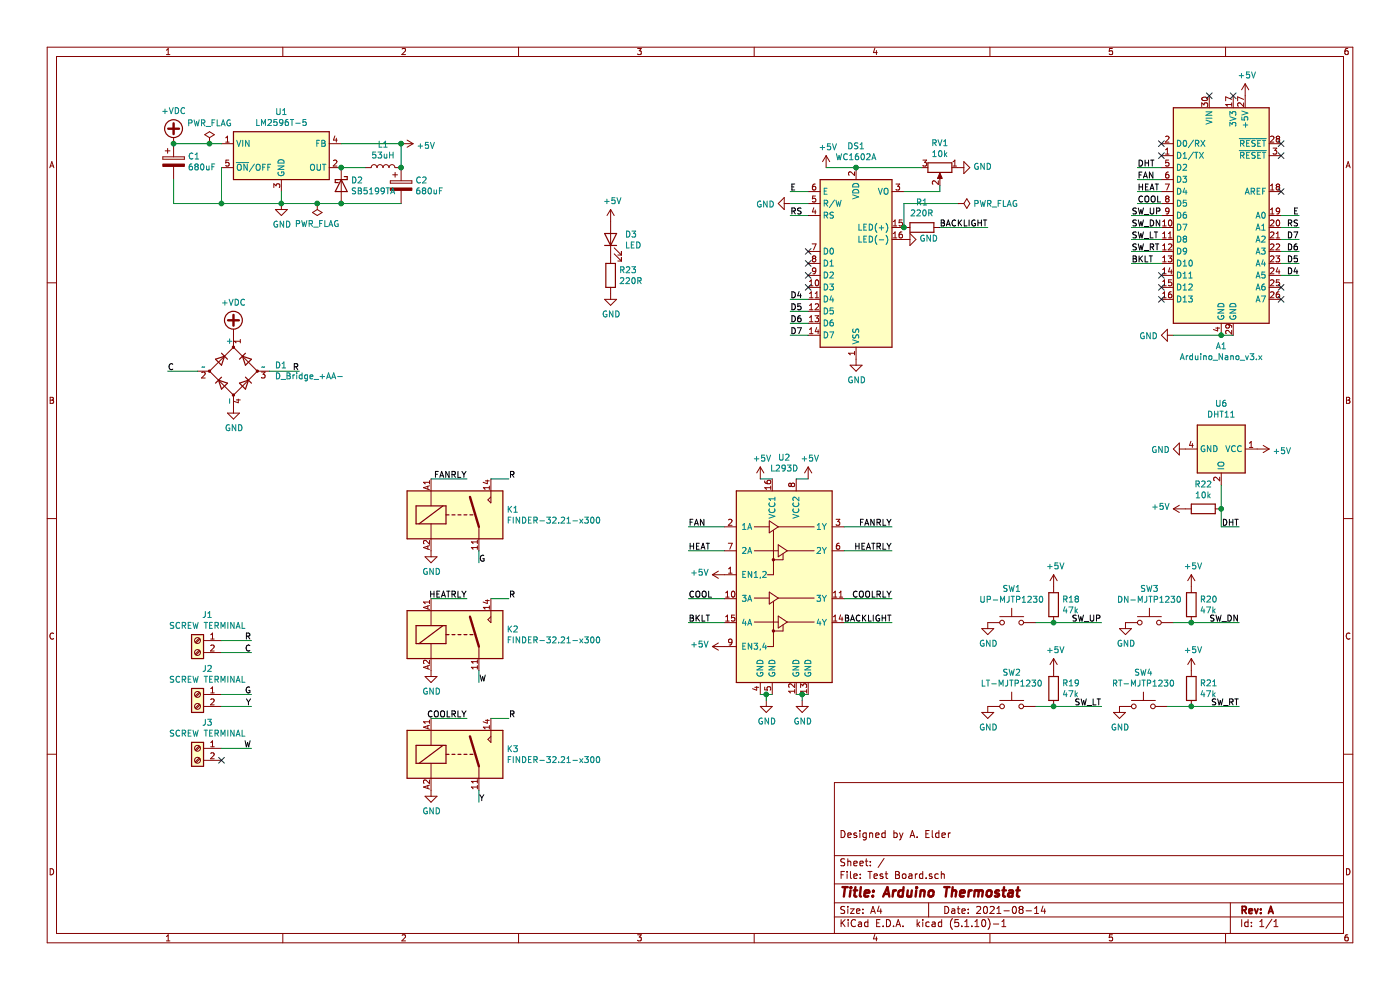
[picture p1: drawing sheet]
EESchema Schematic File Version 4
EELAYER 30 0
EELAYER END
$Descr A4 11693 8268
encoding utf-8
Sheet 1 1
Title "Arduino Thermostat"
Date "2021-08-14"
Rev "A"
Comp ""
Comment1 "Designed by A. Elder"
Comment2 ""
Comment3 ""
Comment4 ""
$EndDescr
$Comp
L Device:CP C1
U 1 1
P 1450 1350
F 0 "C1" H 1568 1396 50  0000 L CNN
F 1 "680uF" H 1568 1305 50  0000 L CNN
F 2 "Capacitor_THT:CP_Radial_D12.5mm_P5.00mm" H 1488 1200 50  0001 C CNN
F 3 "~" H 1450 1350 50  0001 C CNN
	1    1450 1350
	1    0    0    -1  
$EndComp
$Comp
L Device:CP C2
U 1 1
P 3350 1550
F 0 "C2" H 3468 1596 50  0000 L CNN
F 1 "680uF" H 3468 1505 50  0000 L CNN
F 2 "Capacitor_THT:CP_Radial_D12.5mm_P5.00mm" H 3388 1400 50  0001 C CNN
F 3 "~" H 3350 1550 50  0001 C CNN
	1    3350 1550
	1    0    0    -1  
$EndComp
$Comp
L Device:D_Schottky D2
U 1 1
P 2850 1550
F 0 "D2" V 2804 1630 50  0000 L CNN
F 1 "SB5199TA" V 2895 1630 50  0000 L CNN
F 2 "Diode_THT:D_DO-201_P15.24mm_Horizontal" H 2850 1550 50  0001 C CNN
F 3 "~" H 2850 1550 50  0001 C CNN
	1    2850 1550
	0    1    1    0   
$EndComp
$Comp
L Device:L L1
U 1 1
P 3200 1400
F 0 "L1" V 3390 1400 50  0000 C CNN
F 1 "53uH" V 3299 1400 50  0000 C CNN
F 2 "Inductor_THT:L_Toroid_Vertical_L21.6mm_W11.4mm_P7.62mm_Pulse_KM-3" H 3200 1400 50  0001 C CNN
F 3 "~" H 3200 1400 50  0001 C CNN
	1    3200 1400
	0    -1   -1   0   
$EndComp
Wire Wire Line
	2850 1700 2650 1700
Wire Wire Line
	2350 1700 2350 1600
Connection ~ 2850 1700
Wire Wire Line
	2350 1700 1850 1700
Wire Wire Line
	1850 1700 1850 1400
Connection ~ 2350 1700
Wire Wire Line
	1450 1500 1450 1700
Wire Wire Line
	3350 1200 3350 1400
Connection ~ 3350 1400
$Comp
L power:+5V #PWR0101
U 1 1
P 3350 1200
F 0 "#PWR0101" H 3350 1050 50  0001 C CNN
F 1 "+5V" V 3365 1328 50  0000 L CNN
F 2 "" H 3350 1200 50  0001 C CNN
F 3 "" H 3350 1200 50  0001 C CNN
	1    3350 1200
	0    1    1    0   
$EndComp
$Comp
L power:GND #PWR0102
U 1 1
P 2350 1700
F 0 "#PWR0102" H 2350 1450 50  0001 C CNN
F 1 "GND" H 2355 1527 50  0000 C CNN
F 2 "" H 2350 1700 50  0001 C CNN
F 3 "" H 2350 1700 50  0001 C CNN
	1    2350 1700
	1    0    0    -1  
$EndComp
$Comp
L power:+VDC #PWR0103
U 1 1
P 1450 1200
F 0 "#PWR0103" H 1450 1100 50  0001 C CNN
F 1 "+VDC" H 1450 1475 50  0000 C CNN
F 2 "" H 1450 1200 50  0001 C CNN
F 3 "" H 1450 1200 50  0001 C CNN
	1    1450 1200
	1    0    0    -1  
$EndComp
Connection ~ 1450 1200
$Comp
L power:+VDC #PWR0104
U 1 1
P 1950 2800
F 0 "#PWR0104" H 1950 2700 50  0001 C CNN
F 1 "+VDC" H 1950 3075 50  0000 C CNN
F 2 "" H 1950 2800 50  0001 C CNN
F 3 "" H 1950 2800 50  0001 C CNN
	1    1950 2800
	1    0    0    -1  
$EndComp
$Comp
L power:GND #PWR0105
U 1 1
P 1950 3400
F 0 "#PWR0105" H 1950 3150 50  0001 C CNN
F 1 "GND" H 1955 3227 50  0000 C CNN
F 2 "" H 1950 3400 50  0001 C CNN
F 3 "" H 1950 3400 50  0001 C CNN
	1    1950 3400
	1    0    0    -1  
$EndComp
Connection ~ 3350 1200
Wire Wire Line
	2850 1700 3350 1700
Wire Wire Line
	2850 1400 3050 1400
Wire Wire Line
	2850 1200 3350 1200
Wire Wire Line
	1450 1700 1850 1700
Connection ~ 1850 1700
Wire Wire Line
	1450 1200 1750 1200
$Comp
L Connector:Screw_Terminal_01x02 J1
U 1 1
P 1650 5350
F 0 "J1" H 1568 5567 50  0000 C CNN
F 1 "SCREW TERMINAL" H 1568 5476 50  0000 C CNN
F 2 "TerminalBlock_Phoenix:TerminalBlock_Phoenix_MKDS-1,5-2-5.08_1x02_P5.08mm_Horizontal" H 1650 5350 50  0001 C CNN
F 3 "~" H 1650 5350 50  0001 C CNN
	1    1650 5350
	-1   0    0    -1  
$EndComp
$Comp
L MCU_Module:Arduino_Nano_v3.x A1
U 1 1
P 10200 1800
F 0 "A1" H 10200 711 50  0000 C CNN
F 1 "Arduino_Nano_v3.x" H 10200 620 50  0000 C CNN
F 2 "Module:Arduino_Nano" H 10200 1800 50  0001 C CIN
F 3 "http://www.mouser.com/pdfdocs/Gravitech_Arduino_Nano3_0.pdf" H 10200 1800 50  0001 C CNN
	1    10200 1800
	1    0    0    -1  
$EndComp
$Comp
L power:+5V #PWR0106
U 1 1
P 10400 800
F 0 "#PWR0106" H 10400 650 50  0001 C CNN
F 1 "+5V" H 10415 973 50  0000 C CNN
F 2 "" H 10400 800 50  0001 C CNN
F 3 "" H 10400 800 50  0001 C CNN
	1    10400 800 
	1    0    0    -1  
$EndComp
Text Label 6600 1600 0    50   ~ 0
E
Text Label 6600 1800 0    50   ~ 0
RS
Text Label 6600 2500 0    50   ~ 0
D4
Text Label 6600 2600 0    50   ~ 0
D5
Text Label 6600 2700 0    50   ~ 0
D6
Text Label 6600 2800 0    50   ~ 0
D7
Wire Wire Line
	6750 2500 6600 2500
Wire Wire Line
	6750 2600 6600 2600
Wire Wire Line
	6750 2700 6600 2700
Wire Wire Line
	6750 2800 6600 2800
Wire Wire Line
	6750 1800 6600 1800
Wire Wire Line
	6750 1600 6600 1600
$Comp
L power:GND #PWR0112
U 1 1
P 7150 3000
F 0 "#PWR0112" H 7150 2750 50  0001 C CNN
F 1 "GND" H 7155 2827 50  0000 C CNN
F 2 "" H 7150 3000 50  0001 C CNN
F 3 "" H 7150 3000 50  0001 C CNN
	1    7150 3000
	1    0    0    -1  
$EndComp
$Comp
L power:+5V #PWR0113
U 1 1
P 6900 1400
F 0 "#PWR0113" H 6900 1250 50  0001 C CNN
F 1 "+5V" H 6915 1573 50  0000 C CNN
F 2 "" H 6900 1400 50  0001 C CNN
F 3 "" H 6900 1400 50  0001 C CNN
	1    6900 1400
	1    0    0    -1  
$EndComp
$Comp
L Device:R_POT RV1
U 1 1
P 7850 1400
F 0 "RV1" V 7643 1400 50  0000 C CNN
F 1 "10k" V 7734 1400 50  0000 C CNN
F 2 "Potentiometer_THT:Potentiometer_Bourns_3266Y_Vertical" H 7850 1400 50  0001 C CNN
F 3 "~" H 7850 1400 50  0001 C CNN
	1    7850 1400
	0    1    1    0   
$EndComp
Wire Wire Line
	7550 1600 7850 1600
Wire Wire Line
	7850 1600 7850 1550
$Comp
L power:GND #PWR0115
U 1 1
P 8000 1400
F 0 "#PWR0115" H 8000 1150 50  0001 C CNN
F 1 "GND" V 8005 1272 50  0000 R CNN
F 2 "" H 8000 1400 50  0001 C CNN
F 3 "" H 8000 1400 50  0001 C CNN
	1    8000 1400
	0    -1   -1   0   
$EndComp
$Comp
L Sensor:DHT11 U6
U 1 1
P 10200 3750
F 0 "U6" V 9819 3750 50  0000 C CNN
F 1 "DHT11" V 9910 3750 50  0000 C CNN
F 2 "Sensor:Aosong_DHT11_5.5x12.0_P2.54mm" H 10200 3350 50  0001 C CNN
F 3 "http://akizukidenshi.com/download/ds/aosong/DHT11.pdf" H 10350 4000 50  0001 C CNN
	1    10200 3750
	0    1    1    0   
$EndComp
$Comp
L power:+5V #PWR0117
U 1 1
P 10500 3750
F 0 "#PWR0117" H 10500 3600 50  0001 C CNN
F 1 "+5V" V 10515 3878 50  0000 L CNN
F 2 "" H 10500 3750 50  0001 C CNN
F 3 "" H 10500 3750 50  0001 C CNN
	1    10500 3750
	0    1    1    0   
$EndComp
$Comp
L power:GND #PWR0118
U 1 1
P 9900 3750
F 0 "#PWR0118" H 9900 3500 50  0001 C CNN
F 1 "GND" V 9905 3622 50  0000 R CNN
F 2 "" H 9900 3750 50  0001 C CNN
F 3 "" H 9900 3750 50  0001 C CNN
	1    9900 3750
	0    1    1    0   
$EndComp
$Comp
L Device:R R22
U 1 1
P 10050 4250
F 0 "R22" V 9843 4250 50  0000 C CNN
F 1 "10k" V 9934 4250 50  0000 C CNN
F 2 "Resistor_THT:R_Axial_DIN0207_L6.3mm_D2.5mm_P7.62mm_Horizontal" V 9980 4250 50  0001 C CNN
F 3 "~" H 10050 4250 50  0001 C CNN
	1    10050 4250
	0    1    1    0   
$EndComp
$Comp
L power:+5V #PWR0119
U 1 1
P 9900 4250
F 0 "#PWR0119" H 9900 4100 50  0001 C CNN
F 1 "+5V" V 9915 4378 50  0000 L CNN
F 2 "" H 9900 4250 50  0001 C CNN
F 3 "" H 9900 4250 50  0001 C CNN
	1    9900 4250
	0    -1   -1   0   
$EndComp
Wire Wire Line
	10200 4050 10200 4250
Text Label 9500 1400 0    50   ~ 0
DHT
Wire Wire Line
	9700 1400 9500 1400
Text Label 10350 4400 2    50   ~ 0
DHT
Wire Wire Line
	10200 4250 10200 4400
Connection ~ 10200 4250
Wire Wire Line
	10200 4400 10350 4400
Wire Wire Line
	10300 2800 10200 2800
Wire Wire Line
	10200 2800 9800 2800
Connection ~ 10200 2800
$Comp
L power:GND #PWR0120
U 1 1
P 9800 2800
F 0 "#PWR0120" H 9800 2550 50  0001 C CNN
F 1 "GND" V 9805 2672 50  0000 R CNN
F 2 "" H 9800 2800 50  0001 C CNN
F 3 "" H 9800 2800 50  0001 C CNN
	1    9800 2800
	0    1    1    0   
$EndComp
Text Label 9500 1500 0    50   ~ 0
FAN
Text Label 9500 1600 0    50   ~ 0
HEAT
Text Label 9500 1700 0    50   ~ 0
COOL
Wire Wire Line
	9700 1700 9500 1700
Wire Wire Line
	9700 1600 9500 1600
Wire Wire Line
	9700 1500 9500 1500
Text Label 2100 5800 2    50   ~ 0
G
Text Label 2100 5900 2    50   ~ 0
Y
Text Label 2100 6250 2    50   ~ 0
W
Wire Wire Line
	1850 5800 2100 5800
Wire Wire Line
	1850 5900 2100 5900
Wire Wire Line
	1850 6250 2100 6250
Text Label 2100 5450 2    50   ~ 0
C
Text Label 2100 5350 2    50   ~ 0
R
$Comp
L Switch:SW_Push SW3
U 1 1
P 9600 5200
F 0 "SW3" H 9600 5485 50  0000 C CNN
F 1 "DN-MJTP1230" H 9600 5394 50  0000 C CNN
F 2 "Button_Switch_THT:SW_PUSH_6mm" H 9600 5400 50  0001 C CNN
F 3 "~" H 9600 5400 50  0001 C CNN
	1    9600 5200
	1    0    0    -1  
$EndComp
$Comp
L Device:R R20
U 1 1
P 9950 5050
F 0 "R20" H 10020 5096 50  0000 L CNN
F 1 "47k" H 10020 5005 50  0000 L CNN
F 2 "Resistor_THT:R_Axial_DIN0207_L6.3mm_D2.5mm_P7.62mm_Horizontal" V 9880 5050 50  0001 C CNN
F 3 "~" H 9950 5050 50  0001 C CNN
	1    9950 5050
	1    0    0    -1  
$EndComp
$Comp
L power:GND #PWR0124
U 1 1
P 9400 5200
F 0 "#PWR0124" H 9400 4950 50  0001 C CNN
F 1 "GND" H 9405 5027 50  0000 C CNN
F 2 "" H 9400 5200 50  0001 C CNN
F 3 "" H 9400 5200 50  0001 C CNN
	1    9400 5200
	1    0    0    -1  
$EndComp
$Comp
L power:+5V #PWR0125
U 1 1
P 9950 4900
F 0 "#PWR0125" H 9950 4750 50  0001 C CNN
F 1 "+5V" H 9965 5073 50  0000 C CNN
F 2 "" H 9950 4900 50  0001 C CNN
F 3 "" H 9950 4900 50  0001 C CNN
	1    9950 4900
	1    0    0    -1  
$EndComp
Text Label 10350 5200 2    50   ~ 0
SW_DN
Wire Wire Line
	9950 5200 10350 5200
$Comp
L Device:R R18
U 1 1
P 8800 5050
F 0 "R18" H 8870 5096 50  0000 L CNN
F 1 "47k" H 8870 5005 50  0000 L CNN
F 2 "Resistor_THT:R_Axial_DIN0207_L6.3mm_D2.5mm_P7.62mm_Horizontal" V 8730 5050 50  0001 C CNN
F 3 "~" H 8800 5050 50  0001 C CNN
	1    8800 5050
	1    0    0    -1  
$EndComp
$Comp
L power:GND #PWR0126
U 1 1
P 8250 5200
F 0 "#PWR0126" H 8250 4950 50  0001 C CNN
F 1 "GND" H 8255 5027 50  0000 C CNN
F 2 "" H 8250 5200 50  0001 C CNN
F 3 "" H 8250 5200 50  0001 C CNN
	1    8250 5200
	1    0    0    -1  
$EndComp
$Comp
L power:+5V #PWR0127
U 1 1
P 8800 4900
F 0 "#PWR0127" H 8800 4750 50  0001 C CNN
F 1 "+5V" H 8815 5073 50  0000 C CNN
F 2 "" H 8800 4900 50  0001 C CNN
F 3 "" H 8800 4900 50  0001 C CNN
	1    8800 4900
	1    0    0    -1  
$EndComp
Text Label 9200 5200 2    50   ~ 0
SW_UP
Wire Wire Line
	8800 5200 9200 5200
$Comp
L Switch:SW_Push SW2
U 1 1
P 8450 5900
F 0 "SW2" H 8450 6185 50  0000 C CNN
F 1 "LT-MJTP1230" H 8450 6094 50  0000 C CNN
F 2 "Button_Switch_THT:SW_PUSH_6mm" H 8450 6100 50  0001 C CNN
F 3 "~" H 8450 6100 50  0001 C CNN
	1    8450 5900
	1    0    0    -1  
$EndComp
$Comp
L Device:R R19
U 1 1
P 8800 5750
F 0 "R19" H 8870 5796 50  0000 L CNN
F 1 "47k" H 8870 5705 50  0000 L CNN
F 2 "Resistor_THT:R_Axial_DIN0207_L6.3mm_D2.5mm_P7.62mm_Horizontal" V 8730 5750 50  0001 C CNN
F 3 "~" H 8800 5750 50  0001 C CNN
	1    8800 5750
	1    0    0    -1  
$EndComp
$Comp
L power:GND #PWR0128
U 1 1
P 8250 5900
F 0 "#PWR0128" H 8250 5650 50  0001 C CNN
F 1 "GND" H 8255 5727 50  0000 C CNN
F 2 "" H 8250 5900 50  0001 C CNN
F 3 "" H 8250 5900 50  0001 C CNN
	1    8250 5900
	1    0    0    -1  
$EndComp
$Comp
L power:+5V #PWR0129
U 1 1
P 8800 5600
F 0 "#PWR0129" H 8800 5450 50  0001 C CNN
F 1 "+5V" H 8815 5773 50  0000 C CNN
F 2 "" H 8800 5600 50  0001 C CNN
F 3 "" H 8800 5600 50  0001 C CNN
	1    8800 5600
	1    0    0    -1  
$EndComp
Text Label 9200 5900 2    50   ~ 0
SW_LT
Wire Wire Line
	8800 5900 9200 5900
$Comp
L Switch:SW_Push SW4
U 1 1
P 9550 5900
F 0 "SW4" H 9550 6185 50  0000 C CNN
F 1 "RT-MJTP1230" H 9550 6094 50  0000 C CNN
F 2 "Button_Switch_THT:SW_PUSH_6mm" H 9550 6100 50  0001 C CNN
F 3 "~" H 9550 6100 50  0001 C CNN
	1    9550 5900
	1    0    0    -1  
$EndComp
$Comp
L Device:R R21
U 1 1
P 9950 5750
F 0 "R21" H 10020 5796 50  0000 L CNN
F 1 "47k" H 10020 5705 50  0000 L CNN
F 2 "Resistor_THT:R_Axial_DIN0207_L6.3mm_D2.5mm_P7.62mm_Horizontal" V 9880 5750 50  0001 C CNN
F 3 "~" H 9950 5750 50  0001 C CNN
	1    9950 5750
	1    0    0    -1  
$EndComp
$Comp
L power:GND #PWR0130
U 1 1
P 9350 5900
F 0 "#PWR0130" H 9350 5650 50  0001 C CNN
F 1 "GND" H 9355 5727 50  0000 C CNN
F 2 "" H 9350 5900 50  0001 C CNN
F 3 "" H 9350 5900 50  0001 C CNN
	1    9350 5900
	1    0    0    -1  
$EndComp
$Comp
L power:+5V #PWR0131
U 1 1
P 9950 5600
F 0 "#PWR0131" H 9950 5450 50  0001 C CNN
F 1 "+5V" H 9965 5773 50  0000 C CNN
F 2 "" H 9950 5600 50  0001 C CNN
F 3 "" H 9950 5600 50  0001 C CNN
	1    9950 5600
	1    0    0    -1  
$EndComp
Text Label 10350 5900 2    50   ~ 0
SW_RT
Wire Wire Line
	9950 5900 10350 5900
Text Label 9450 1800 0    50   ~ 0
SW_UP
Text Label 9450 1900 0    50   ~ 0
SW_DN
Text Label 9450 2000 0    50   ~ 0
SW_LT
Text Label 9450 2100 0    50   ~ 0
SW_RT
Wire Wire Line
	9700 2100 9450 2100
Wire Wire Line
	9700 2000 9450 2000
Wire Wire Line
	9700 1900 9450 1900
Wire Wire Line
	9700 1800 9450 1800
NoConn ~ 10700 1600
NoConn ~ 10700 1300
NoConn ~ 10700 1200
NoConn ~ 9700 2500
NoConn ~ 9700 2400
NoConn ~ 9700 2300
NoConn ~ 9700 1300
NoConn ~ 9700 1200
NoConn ~ 10300 800 
NoConn ~ 10100 800 
NoConn ~ 6750 2400
NoConn ~ 6750 2300
NoConn ~ 6750 2200
NoConn ~ 6750 2100
$Comp
L power:PWR_FLAG #FLG0102
U 1 1
P 2650 1700
F 0 "#FLG0102" H 2650 1775 50  0001 C CNN
F 1 "PWR_FLAG" H 2650 1873 50  0000 C CNN
F 2 "" H 2650 1700 50  0001 C CNN
F 3 "~" H 2650 1700 50  0001 C CNN
	1    2650 1700
	-1   0    0    1   
$EndComp
Connection ~ 2650 1700
Wire Wire Line
	2650 1700 2350 1700
$Comp
L power:PWR_FLAG #FLG0103
U 1 1
P 1750 1200
F 0 "#FLG0103" H 1750 1275 50  0001 C CNN
F 1 "PWR_FLAG" H 1750 1373 50  0000 C CNN
F 2 "" H 1750 1200 50  0001 C CNN
F 3 "~" H 1750 1200 50  0001 C CNN
	1    1750 1200
	1    0    0    -1  
$EndComp
Connection ~ 1750 1200
Wire Wire Line
	1750 1200 1850 1200
Wire Wire Line
	1850 5350 2100 5350
Wire Wire Line
	1850 5450 2100 5450
Text Label 1400 3100 0    50   ~ 0
C
Text Label 2500 3100 2    50   ~ 0
R
Wire Wire Line
	2250 3100 2500 3100
Wire Wire Line
	1400 3100 1650 3100
$Comp
L Switch:SW_Push SW1
U 1 1
P 8450 5200
F 0 "SW1" H 8450 5485 50  0000 C CNN
F 1 "UP-MJTP1230" H 8450 5394 50  0000 C CNN
F 2 "Button_Switch_THT:SW_PUSH_6mm" H 8450 5400 50  0001 C CNN
F 3 "~" H 8450 5400 50  0001 C CNN
	1    8450 5200
	1    0    0    -1  
$EndComp
Wire Wire Line
	8650 5200 8800 5200
Connection ~ 8800 5200
Wire Wire Line
	8800 5900 8650 5900
Connection ~ 8800 5900
Wire Wire Line
	9800 5200 9950 5200
Connection ~ 9950 5200
Wire Wire Line
	9750 5900 9950 5900
Connection ~ 9950 5900
$Comp
L Device:LED D3
U 1 1
P 5100 2000
F 0 "D3" V 5139 1882 50  0000 R CNN
F 1 "LED" V 5048 1882 50  0000 R CNN
F 2 "LED_THT:LED_D5.0mm" H 5100 2000 50  0001 C CNN
F 3 "~" H 5100 2000 50  0001 C CNN
	1    5100 2000
	0    -1   -1   0   
$EndComp
$Comp
L power:+5V #PWR0132
U 1 1
P 5100 1850
F 0 "#PWR0132" H 5100 1700 50  0001 C CNN
F 1 "+5V" H 5115 2023 50  0000 C CNN
F 2 "" H 5100 1850 50  0001 C CNN
F 3 "" H 5100 1850 50  0001 C CNN
	1    5100 1850
	1    0    0    -1  
$EndComp
$Comp
L Device:R R23
U 1 1
P 5100 2300
F 0 "R23" H 5170 2346 50  0000 L CNN
F 1 "220R" H 5170 2255 50  0000 L CNN
F 2 "Resistor_THT:R_Axial_DIN0207_L6.3mm_D2.5mm_P7.62mm_Horizontal" V 5030 2300 50  0001 C CNN
F 3 "~" H 5100 2300 50  0001 C CNN
	1    5100 2300
	1    0    0    -1  
$EndComp
$Comp
L power:GND #PWR0133
U 1 1
P 5100 2450
F 0 "#PWR0133" H 5100 2200 50  0001 C CNN
F 1 "GND" H 5105 2277 50  0000 C CNN
F 2 "" H 5100 2450 50  0001 C CNN
F 3 "" H 5100 2450 50  0001 C CNN
	1    5100 2450
	1    0    0    -1  
$EndComp
$Comp
L Regulator_Switching:LM2596T-5 U1
U 1 1
P 2350 1300
F 0 "U1" H 2350 1667 50  0000 C CNN
F 1 "LM2596T-5" H 2350 1576 50  0000 C CNN
F 2 "Package_TO_SOT_THT:TO-220-5_P3.4x3.7mm_StaggerOdd_Lead3.8mm_Vertical" H 2400 1050 50  0001 L CIN
F 3 "http://www.ti.com/lit/ds/symlink/lm2596.pdf" H 2350 1300 50  0001 C CNN
	1    2350 1300
	1    0    0    -1  
$EndComp
Connection ~ 2850 1400
$Comp
L Driver_Motor:L293D U2
U 1 1
P 6550 5000
F 0 "U2" H 6550 6181 50  0000 C CNN
F 1 "L293D" H 6550 6090 50  0000 C CNN
F 2 "Package_DIP:DIP-16_W7.62mm" H 6800 4250 50  0001 L CNN
F 3 "http://www.ti.com/lit/ds/symlink/l293.pdf" H 6250 5700 50  0001 C CNN
	1    6550 5000
	1    0    0    -1  
$EndComp
$Comp
L power:+5V #PWR0107
U 1 1
P 6750 4000
F 0 "#PWR0107" H 6750 3850 50  0001 C CNN
F 1 "+5V" H 6765 4173 50  0000 C CNN
F 2 "" H 6750 4000 50  0001 C CNN
F 3 "" H 6750 4000 50  0001 C CNN
	1    6750 4000
	1    0    0    -1  
$EndComp
$Comp
L power:+5V #PWR0108
U 1 1
P 6350 4000
F 0 "#PWR0108" H 6350 3850 50  0001 C CNN
F 1 "+5V" H 6365 4173 50  0000 C CNN
F 2 "" H 6350 4000 50  0001 C CNN
F 3 "" H 6350 4000 50  0001 C CNN
	1    6350 4000
	1    0    0    -1  
$EndComp
Wire Wire Line
	6650 4000 6750 4000
Wire Wire Line
	6350 4000 6450 4000
$Comp
L power:GND #PWR0109
U 1 1
P 6400 5850
F 0 "#PWR0109" H 6400 5600 50  0001 C CNN
F 1 "GND" H 6405 5677 50  0000 C CNN
F 2 "" H 6400 5850 50  0001 C CNN
F 3 "" H 6400 5850 50  0001 C CNN
	1    6400 5850
	1    0    0    -1  
$EndComp
$Comp
L power:GND #PWR0110
U 1 1
P 6700 5850
F 0 "#PWR0110" H 6700 5600 50  0001 C CNN
F 1 "GND" H 6705 5677 50  0000 C CNN
F 2 "" H 6700 5850 50  0001 C CNN
F 3 "" H 6700 5850 50  0001 C CNN
	1    6700 5850
	1    0    0    -1  
$EndComp
Wire Wire Line
	6650 5800 6700 5800
Wire Wire Line
	6700 5800 6700 5850
Wire Wire Line
	6750 5800 6700 5800
Connection ~ 6700 5800
Wire Wire Line
	6450 5800 6400 5800
Wire Wire Line
	6400 5800 6400 5850
Wire Wire Line
	6350 5800 6400 5800
Connection ~ 6400 5800
$Comp
L power:+5V #PWR0111
U 1 1
P 6050 5400
F 0 "#PWR0111" H 6050 5250 50  0001 C CNN
F 1 "+5V" V 6065 5528 50  0000 L CNN
F 2 "" H 6050 5400 50  0001 C CNN
F 3 "" H 6050 5400 50  0001 C CNN
	1    6050 5400
	0    -1   -1   0   
$EndComp
$Comp
L power:+5V #PWR0114
U 1 1
P 6050 4800
F 0 "#PWR0114" H 6050 4650 50  0001 C CNN
F 1 "+5V" V 6065 4928 50  0000 L CNN
F 2 "" H 6050 4800 50  0001 C CNN
F 3 "" H 6050 4800 50  0001 C CNN
	1    6050 4800
	0    -1   -1   0   
$EndComp
Text Label 5750 4400 0    50   ~ 0
FAN
Text Label 5750 4600 0    50   ~ 0
HEAT
Text Label 5750 5000 0    50   ~ 0
COOL
Wire Wire Line
	6050 5000 5750 5000
Wire Wire Line
	6050 4600 5750 4600
Wire Wire Line
	6050 4400 5750 4400
Text Label 5750 5200 0    50   ~ 0
BKLT
Wire Wire Line
	6050 5200 5750 5200
Connection ~ 7150 1400
Wire Wire Line
	7150 1400 7700 1400
Wire Wire Line
	7150 1400 6900 1400
$Comp
L Display_Character:WC1602A DS1
U 1 1
P 7150 2200
F 0 "DS1" H 7150 3181 50  0000 C CNN
F 1 "WC1602A" H 7150 3090 50  0000 C CNN
F 2 "Display:WC1602A" H 7150 1300 50  0001 C CIN
F 3 "http://www.wincomlcd.com/pdf/WC1602A-SFYLYHTC06.pdf" H 7850 2200 50  0001 C CNN
	1    7150 2200
	1    0    0    -1  
$EndComp
$Comp
L power:GND #PWR0116
U 1 1
P 7550 2000
F 0 "#PWR0116" H 7550 1750 50  0001 C CNN
F 1 "GND" V 7555 1872 50  0000 R CNN
F 2 "" H 7550 2000 50  0001 C CNN
F 3 "" H 7550 2000 50  0001 C CNN
	1    7550 2000
	0    -1   -1   0   
$EndComp
Text Label 8250 1900 2    50   ~ 0
BACKLIGHT
Wire Wire Line
	7850 1900 8250 1900
Text Label 7450 5200 2    50   ~ 0
BACKLIGHT
Wire Wire Line
	7050 5200 7450 5200
Text Label 10850 1800 2    50   ~ 0
E
Text Label 10850 1900 2    50   ~ 0
RS
Text Label 10850 2000 2    50   ~ 0
D7
Text Label 10850 2100 2    50   ~ 0
D6
Text Label 10850 2200 2    50   ~ 0
D5
Text Label 10850 2300 2    50   ~ 0
D4
Wire Wire Line
	10700 1800 10850 1800
Wire Wire Line
	10700 1900 10850 1900
Wire Wire Line
	10700 2000 10850 2000
Wire Wire Line
	10700 2100 10850 2100
Wire Wire Line
	10700 2200 10850 2200
Wire Wire Line
	10700 2300 10850 2300
$Comp
L power:GND #PWR0121
U 1 1
P 6600 1700
F 0 "#PWR0121" H 6600 1450 50  0001 C CNN
F 1 "GND" V 6605 1572 50  0000 R CNN
F 2 "" H 6600 1700 50  0001 C CNN
F 3 "" H 6600 1700 50  0001 C CNN
	1    6600 1700
	0    1    1    0   
$EndComp
Wire Wire Line
	6750 1700 6600 1700
$Comp
L Device:R R1
U 1 1
P 7700 1900
F 0 "R1" V 7907 1900 50  0000 C CNN
F 1 "220R" V 7816 1900 50  0000 C CNN
F 2 "Resistor_THT:R_Axial_DIN0207_L6.3mm_D2.5mm_P7.62mm_Horizontal" V 7630 1900 50  0001 C CNN
F 3 "~" H 7700 1900 50  0001 C CNN
	1    7700 1900
	0    -1   -1   0   
$EndComp
$Comp
L Relay:FINDER-32.21-x300 K1
U 1 1
P 3800 4300
F 0 "K1" H 4230 4346 50  0000 L CNN
F 1 "FINDER-32.21-x300" H 4230 4255 50  0000 L CNN
F 2 "Relay_THT:Relay_SPST_Finder_32.21-x300" H 5070 4270 50  0001 C CNN
F 3 "http://gfinder.findernet.com/assets/Series/355/S32EN.pdf" H 3800 4300 50  0001 C CNN
	1    3800 4300
	1    0    0    -1  
$EndComp
$Comp
L Relay:FINDER-32.21-x300 K3
U 1 1
P 3800 6300
F 0 "K3" H 4230 6346 50  0000 L CNN
F 1 "FINDER-32.21-x300" H 4230 6255 50  0000 L CNN
F 2 "Relay_THT:Relay_SPST_Finder_32.21-x300" H 5070 6270 50  0001 C CNN
F 3 "http://gfinder.findernet.com/assets/Series/355/S32EN.pdf" H 3800 6300 50  0001 C CNN
	1    3800 6300
	1    0    0    -1  
$EndComp
$Comp
L Relay:FINDER-32.21-x300 K2
U 1 1
P 3800 5300
F 0 "K2" H 4230 5346 50  0000 L CNN
F 1 "FINDER-32.21-x300" H 4230 5255 50  0000 L CNN
F 2 "Relay_THT:Relay_SPST_Finder_32.21-x300" H 5070 5270 50  0001 C CNN
F 3 "http://gfinder.findernet.com/assets/Series/355/S32EN.pdf" H 3800 5300 50  0001 C CNN
	1    3800 5300
	1    0    0    -1  
$EndComp
Text Label 4250 4000 0    50   ~ 0
R
Text Label 4250 5000 0    50   ~ 0
R
Text Label 4250 6000 0    50   ~ 0
R
Wire Wire Line
	4100 6000 4250 6000
Wire Wire Line
	4100 5000 4250 5000
Wire Wire Line
	4100 4000 4250 4000
$Comp
L power:GND #PWR03
U 1 1
P 3600 6600
F 0 "#PWR03" H 3600 6350 50  0001 C CNN
F 1 "GND" H 3605 6427 50  0000 C CNN
F 2 "" H 3600 6600 50  0001 C CNN
F 3 "" H 3600 6600 50  0001 C CNN
	1    3600 6600
	1    0    0    -1  
$EndComp
$Comp
L power:GND #PWR02
U 1 1
P 3600 5600
F 0 "#PWR02" H 3600 5350 50  0001 C CNN
F 1 "GND" H 3605 5427 50  0000 C CNN
F 2 "" H 3600 5600 50  0001 C CNN
F 3 "" H 3600 5600 50  0001 C CNN
	1    3600 5600
	1    0    0    -1  
$EndComp
$Comp
L power:GND #PWR01
U 1 1
P 3600 4600
F 0 "#PWR01" H 3600 4350 50  0001 C CNN
F 1 "GND" H 3605 4427 50  0000 C CNN
F 2 "" H 3600 4600 50  0001 C CNN
F 3 "" H 3600 4600 50  0001 C CNN
	1    3600 4600
	1    0    0    -1  
$EndComp
Text Label 3900 4000 2    50   ~ 0
FANRLY
Text Label 3900 5000 2    50   ~ 0
HEATRLY
Text Label 3900 6000 2    50   ~ 0
COOLRLY
Text Label 7450 5000 2    50   ~ 0
COOLRLY
Text Label 7450 4600 2    50   ~ 0
HEATRLY
Text Label 7450 4400 2    50   ~ 0
FANRLY
Wire Wire Line
	7050 5000 7450 5000
Wire Wire Line
	7050 4600 7450 4600
Wire Wire Line
	7050 4400 7450 4400
Wire Wire Line
	3600 4000 3900 4000
Wire Wire Line
	3600 5000 3900 5000
Wire Wire Line
	3600 6000 3900 6000
Text Label 4000 6700 0    50   ~ 0
Y
Wire Wire Line
	4000 6600 4000 6700
Wire Wire Line
	4000 5700 4000 5600
Text Label 4000 5700 0    50   ~ 0
W
Text Label 4000 4700 0    50   ~ 0
G
Wire Wire Line
	4000 4600 4000 4700
$Comp
L Connector:Screw_Terminal_01x02 J2
U 1 1
P 1650 5800
F 0 "J2" H 1568 6017 50  0000 C CNN
F 1 "SCREW TERMINAL" H 1568 5926 50  0000 C CNN
F 2 "TerminalBlock_Phoenix:TerminalBlock_Phoenix_MKDS-1,5-2-5.08_1x02_P5.08mm_Horizontal" H 1650 5800 50  0001 C CNN
F 3 "~" H 1650 5800 50  0001 C CNN
	1    1650 5800
	-1   0    0    -1  
$EndComp
$Comp
L Connector:Screw_Terminal_01x02 J3
U 1 1
P 1650 6250
F 0 "J3" H 1568 6467 50  0000 C CNN
F 1 "SCREW TERMINAL" H 1568 6376 50  0000 C CNN
F 2 "TerminalBlock_Phoenix:TerminalBlock_Phoenix_MKDS-1,5-2-5.08_1x02_P5.08mm_Horizontal" H 1650 6250 50  0001 C CNN
F 3 "~" H 1650 6250 50  0001 C CNN
	1    1650 6250
	-1   0    0    -1  
$EndComp
NoConn ~ 1850 6350
NoConn ~ 10700 2400
NoConn ~ 10700 2500
Text Label 9450 2200 0    50   ~ 0
BKLT
Wire Wire Line
	9450 2200 9700 2200
$Comp
L power:PWR_FLAG #FLG0101
U 1 1
P 8000 1700
F 0 "#FLG0101" H 8000 1775 50  0001 C CNN
F 1 "PWR_FLAG" V 8000 1828 50  0000 L CNN
F 2 "" H 8000 1700 50  0001 C CNN
F 3 "~" H 8000 1700 50  0001 C CNN
	1    8000 1700
	0    1    1    0   
$EndComp
Wire Wire Line
	8000 1700 7550 1700
Wire Wire Line
	7550 1700 7550 1900
Connection ~ 7550 1900
$Comp
L Device:D_Bridge_+AA- D1
U 1 1
P 1950 3100
F 0 "D1" V 1996 2756 50  0000 R CNN
F 1 "D_Bridge_+AA-" V 1905 2756 50  0000 R CNN
F 2 "Diode_THT:Diode_Bridge_Vishay_KBPM" H 1950 3100 50  0001 C CNN
F 3 "~" H 1950 3100 50  0001 C CNN
	1    1950 3100
	0    -1   -1   0   
$EndComp
$EndSCHEMATC
